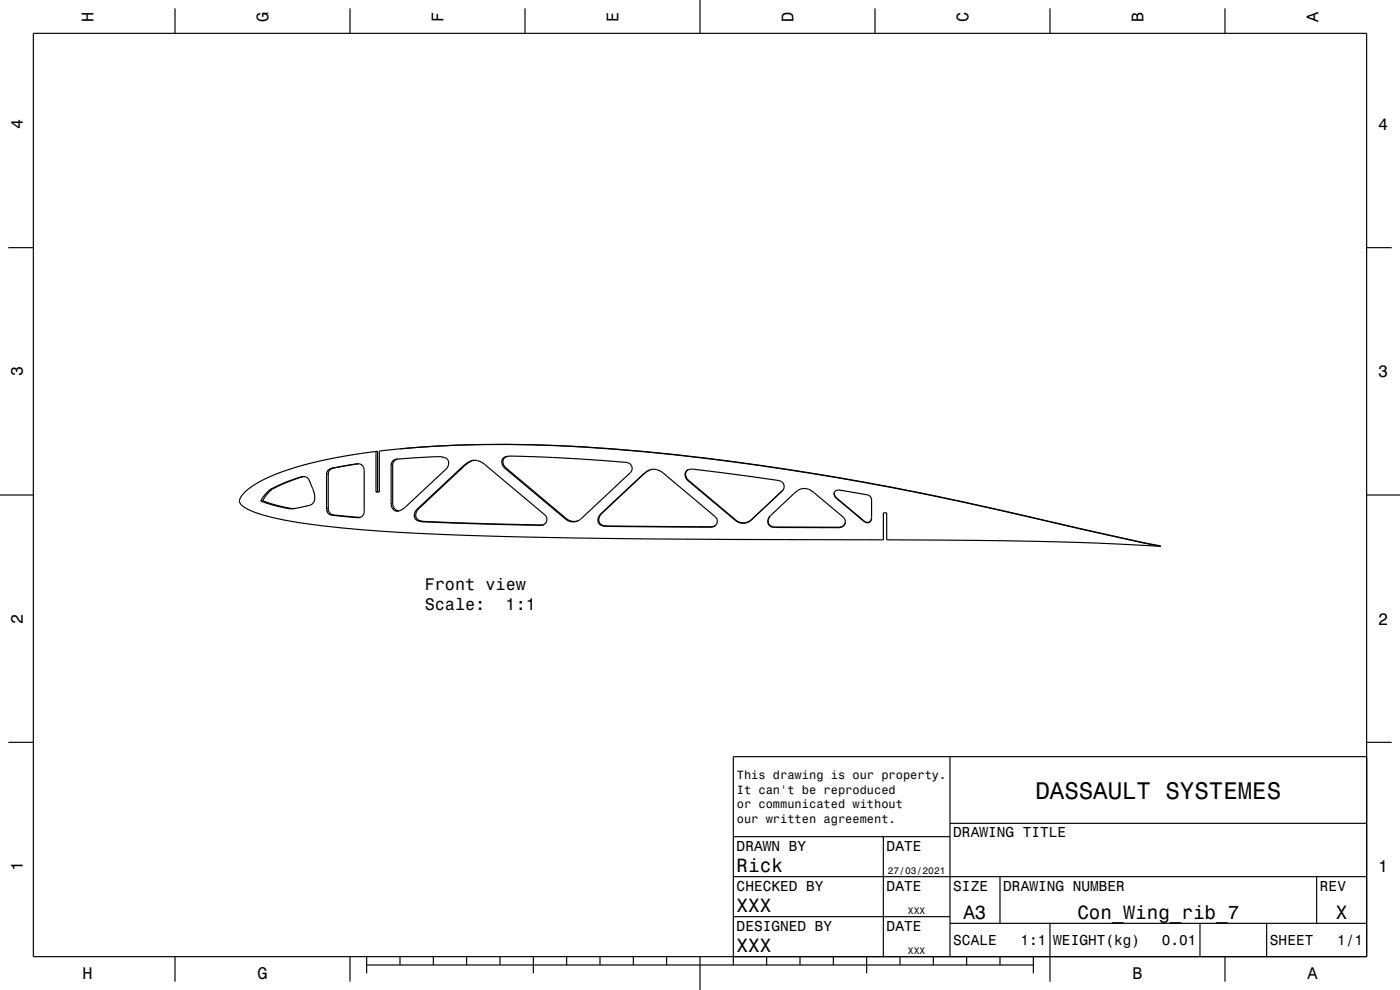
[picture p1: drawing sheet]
<svg xmlns="http://www.w3.org/2000/svg" width="420mm" height="297mm" viewBox="0 0 420 297" stroke-linecap="round" stroke-linejoin="round" font-family="sans-serif">
<g fill="none" stroke="#000" stroke-width=".35">
<path d="M10 10h400v277h-400zM52.5 2.5v7.5M105 2.5v7.5M157.5 2.5v7.5M210 0v10M262.5 2.5v7.5M315 2.5v7.5M367.5 2.5v7.5M2.5 74.3h7.5M410 74.3h7.5M107.4 139.1l-5.1 .9a5.7 5.7 0 0 0-3.5 1.3l-.3 .9v10.3a2.17 2.17 0 0 0 2.7 2.1l6.9 .6M112.8 135.4a113.4 113.4 0 0 0-33.1 8.2 16.9 16.9 0 0 0-7.6 5.8l-.3 .8"/>
<path d="M112.8 135.4h.5v12.1M112.8 135.4v12.2M119.3 137.7a1.78 1.78 0 0 0-1.5 1.8v11.6a2.04 2.04 0 0 0 1.9 2.2M120.1 134.6a381.7 381.7 0 0 1 73.5 .9 849.6 849.6 0 0 1 112.6 18.9l42.1 9.5h-.3M120.1 134.6l-6.3 .7v12.3h-1M120.1 134.6a391.4 391.4 0 0 1 73.4 1 857.5 857.5 0 0 1 115.9 19.7l28.8 6.5 9.8 2.1M131.4 137l-10.3 .6a4.1 4.1 0 0 0-3.5 1.1l-.3 .8v11.6a1.87 1.87 0 0 0 2.4 2.2M131.4 137a3 3 0 0 1 3 1.1 2.37 2.37 0 0 1-.6 2.6l-12.2 11.4-1.9 1.2M142.1 138.1l-1.1 .4-1.4 1-14.1 13.2a2.13 2.13 0 0 0-.6 2.6 2.13 2.13 0 0 0 2.5 1.1l21 .8 14.7 .2M151 137.5a9.5 9.5 0 0 1 5.3-.6l17.2 .8 14.3 1a1.81 1.81 0 0 1 1.7 1.1 1.81 1.81 0 0 1-.4 2l-14.6 13.7a3.6 3.6 0 0 1-5 .1l-18.1-15.2a1.99 1.99 0 0 1-.4-2.9zM152.5 136.9a1.77 1.77 0 0 0-1.6 1.1 1.77 1.77 0 0 0 .4 1.9l18.5 15.6a3.6 3.6 0 0 0 3.6 .8M0 148.5h10"/>
<path d="M71.8 150.2a3.3 3.3 0 0 0 2.4 2.5 57.9 57.9 0 0 0 17.6 4.4 580.4 580.4 0 0 0 64.7 4l38.2 .6 70.3 .2v-8h1v8a1306.9 1306.9 0 0 1 82 2M71.8 150.2h.1M78.9 150.3l1.4 .5a25.2 25.2 0 0 0 7.7 1.8l.6-.1M78.9 150.3h-.6M81 146.9a33.2 33.2 0 0 1 10.3-3.9 3.4 3.4 0 0 1 2.1 2.7l.1 .2a6.9 6.9 0 0 1 .7 4.5 4.2 4.2 0 0 1-3.2 1.6l-2.9 .6a31.4 31.4 0 0 1-9.8-2.3M81 146.9l-2 2.1-.7 1.3M81.6 146.8l-2 2.2-.7 1.3M81.6 146.8l-.6 .1M91 143l-5 1.7-4.4 2.1M98.6 140.9l1-.4 5.2-1a6.8 6.8 0 0 1 3.6-.1l.6 .7 .2 .8v12.6a1.99 1.99 0 0 1-2.8 1.7l-4.5-.4a6 6 0 0 1-3.5-.9l-.4-1.3v-10.3l.1-.8zM113.3 147.5h.5M113.3 147.5l-.5 .1"/>
<path d="M125.1 152.8l13.7-12.9a4.4 4.4 0 0 1 5.9-1.1l18.7 15.7a1.8 1.8 0 0 1 .5 2.1 1.8 1.8 0 0 1-1.9 1l-35.1-1.1a2.14 2.14 0 0 1-2.4-1.1 2.14 2.14 0 0 1 .6-2.6zM180.2 154.2l12.4-11.6a4.3 4.3 0 0 1 6.4-.7l15.6 13.1a1.92 1.92 0 0 1 .2 2.4 1.92 1.92 0 0 1-2.3 .8l-29-.3a5.1 5.1 0 0 1-3.8-.8 2.27 2.27 0 0 1 .5-2.9zM195.1 140.9l-2.2 1.5-12.4 11.7a2.08 2.08 0 0 0-.7 2.6 2.08 2.08 0 0 0 2.4 1.1l29 .2a6.4 6.4 0 0 0 3.4-.3M206.6 140.9a1.9 1.9 0 0 0 0 3.2l14.1 11.8a3.5 3.5 0 0 0 4.9-.1M231 154.8a1.98 1.98 0 0 0-.3 2.5 1.98 1.98 0 0 0 2.4 .8l16.2 .1a6.5 6.5 0 0 0 3.8-.6l.5-.8M231.2 154.7l7-6.6a3.9 3.9 0 0 1 5.9-.4l8.9 7.4a1.89 1.89 0 0 1 .3 2.4 1.89 1.89 0 0 1-2.3 .8l-18-.1a2.03 2.03 0 0 1-2.5-.9 2.03 2.03 0 0 1 .7-2.6zM234.9 147l-9.4 8.9a3.6 3.6 0 0 1-5 .2l-14.1-11.9a1.93 1.93 0 0 1-.7-2.5 1.93 1.93 0 0 1 2.4-.9l25.4 3.3a1.81 1.81 0 0 1 1.6 1.2 1.81 1.81 0 0 1-.4 1.9M250.3 147.8a1.84 1.84 0 0 0 .7 1.6l8.1 6.8a1.31 1.31 0 0 0 1.5 .5 1.31 1.31 0 0 0 .9-1.3M250.6 147.3a7.4 7.4 0 0 1 3.9 .2l5.1 .9a1.71 1.71 0 0 1 1.9 1.6v5.2a1.34 1.34 0 0 1-.8 1.6 1.34 1.34 0 0 1-1.6-.5l-8.2-6.8a1.46 1.46 0 0 1-.3-2.2zM410 148.5h10M2.5 222.7h7.5M285 227v60"/>
<path d="M410 222.7h7.5M410 227h-190v62.5M220 251h65M265 251v36M285 247h125M220 275h65M220 263h190M285 277h125M300 263v14M315 277v17.5M360 277v10M380 277v10"/>
<path d="M395 263v14M52.5 287v7.5M105 287v7.5M110 289.5h200M110 287v5M120 287v2.5M130 287v2.5M140 287v2.5M150 287v2.5M160 287v5M170 287v2.5M180 287v2.5"/>
<path d="M190 287v2.5M200 287v2.5M210 287v10M230 287v2.5M240 287v2.5M250 287v2.5M260 287v5M270 287v2.5M280 287v2.5M290 287v2.5M300 287v2.5M310 287v5"/>
<path d="M367.5 287v7.5"/>
</g>
<g fill="none" stroke="#000" stroke-width=".3">
<path d="M107.4 139.1l-.4 .1M117.8 139.5h-.5M119.2 137.8h-.5M139.2 139.9h-.4M141 138.5l-.4 .1M150.9 138.3h-.4M151.9 137l-.3 .1M86.8 152.4l-.6 .1M90.8 143l-.5 .1M98.5 142.2l-.5 .1M98.5 152.5l-.5 .1M98.6 153.2l-.5 .1"/>
<path d="M99.5 140.6l-.5 .1M100 154.5l-.5 .1M100.1 140.4l-.5 .1M100.2 154.5l-.5 .1M107.7 155.2l-.5 .1M108 155.2l-.4 .1M117.8 151.1h-.5M118.8 153.1l-.4 .1M124.7 154.9l-.4 .1M125.5 152.7l-.4 .1M125.7 156.1l-.4 .1M127.4 156.4l-.5 .1"/>
<path d="M151.8 140.4h-.4M162.4 157.5l-.4 .1M163.1 157.4l-.3 .1M169.8 155.5l-.3 .1M170 155.7l-.3 .1M179.7 156.3l-.3 .1M180.5 154.1l-.3 .1M180.8 157.6l-.3 .1M182.2 157.8l-.2 .1M192.8 142.5l-.2 .1M194.5 141.2l-.2 .1M205.7 142.4l-.2 .1"/>
<path d="M206.6 144.1l-.2 .1M213.3 158l-.1 .2M214.1 157.9l-.2 .1M220.7 155.9l-.2 .2M220.8 156.1l-.1 .1M225.2 156.1l-.1 .2M225.6 155.8l-.1 .1M230.4 156.2l-.1 .2M231.8 158l-.1 .2M232.7 158.1l-.1 .1M234.8 147.1l-.1 .1M250.3 148.3v.1"/>
<path d="M251 149.4v.2M251.6 158.2l-.1 .1M252.5 158l-.1 .2M259.1 156.2v.1M260 156.7v.1M261.3 156.1v.1"/>
</g>
<text font-size="7.2" x="310.6" y="239.6">DASSAULT SYSTEMES</text>
<g font-size="5.8">
<text x="221" y="261.6">Rick</text>
<text x="221" y="273.6">XXX</text>
<text x="289" y="275.6">A3</text>
<text x="323.2" y="275.6">Con_Wing_rib_7</text>
<text x="400.8" y="275.6">X</text>
<text x="221" y="285.6">XXX</text>
</g>
<g font-size="5">
<text x="28.1" y="6.5" transform="rotate(-90 28.1 6.5)">H</text>
<text x="80.6" y="6.5" transform="rotate(-90 80.6 6.5)">G</text>
<text x="133.1" y="6.5" transform="rotate(-90 133.1 6.5)">F</text>
<text x="185.6" y="6.5" transform="rotate(-90 185.6 6.5)">E</text>
<text x="238.1" y="6.5" transform="rotate(-90 238.1 6.5)">D</text>
<text x="290.6" y="6.5" transform="rotate(-90 290.6 6.5)">C</text>
<text x="343.1" y="6.5" transform="rotate(-90 343.1 6.5)">B</text>
<text x="395.6" y="6.5" transform="rotate(-90 395.6 6.5)">A</text>
<text x="6.8" y="38.7" transform="rotate(-90 6.8 38.7)">4</text>
<text x="413.5" y="39">4</text>
<text x="6.8" y="112.9" transform="rotate(-90 6.8 112.9)">3</text>
<text x="413.5" y="113.2">3</text>
<text x="127.4" y="177">Front view</text>
<text x="127.4" y="183">Scale:</text>
<text x="151.7" y="183">1:1</text>
<text x="6.8" y="187.1" transform="rotate(-90 6.8 187.1)">2</text>
<text x="413.5" y="187.4">2</text>
<text x="6.8" y="261.3" transform="rotate(-90 6.8 261.3)">1</text>
<text x="413.5" y="261.6">1</text>
<text x="24.7" y="293.8">H</text>
<text x="77.2" y="293.8">G</text>
<text x="339.7" y="293.8">B</text>
<text x="392.2" y="293.8">A</text>
</g>
<g font-size="4.3">
<text x="286" y="251.2">DRAWING TITLE</text>
<text x="221" y="255.2">DRAWN BY</text>
<text x="266" y="255.2">DATE</text>
<text x="221" y="267.2">CHECKED BY</text>
<text x="266" y="267.2">DATE</text>
<text x="286" y="267.2">SIZE</text>
<text x="301" y="267.2">DRAWING NUMBER</text>
<text x="396" y="267.2">REV</text>
<text x="221" y="279.2">DESIGNED BY</text>
<text x="266" y="279.2">DATE</text>
<text x="286" y="283.6">SCALE</text>
<text x="306.2" y="283.6">1:1</text>
<text x="316" y="283.6">WEIGHT(kg)</text>
<text x="348.6" y="283.6">0.01</text>
<text x="381" y="283.6">SHEET</text>
<text x="401.2" y="283.6">1/1</text>
</g>
<g font-size="3.6">
<text x="221.1" y="233.8">This drawing is our property.</text>
<text x="221.1" y="238.1">It can't be reproduced</text>
<text x="221.1" y="242.5">or communicated without</text>
<text x="221.1" y="246.8">our written agreement.</text>
</g>
<g font-size="2.9">
<text x="266.3" y="262.3">27/03/2021</text>
<text x="272.4" y="274.3">XXX</text>
<text x="272.4" y="286.3">XXX</text>
</g>
</svg>
